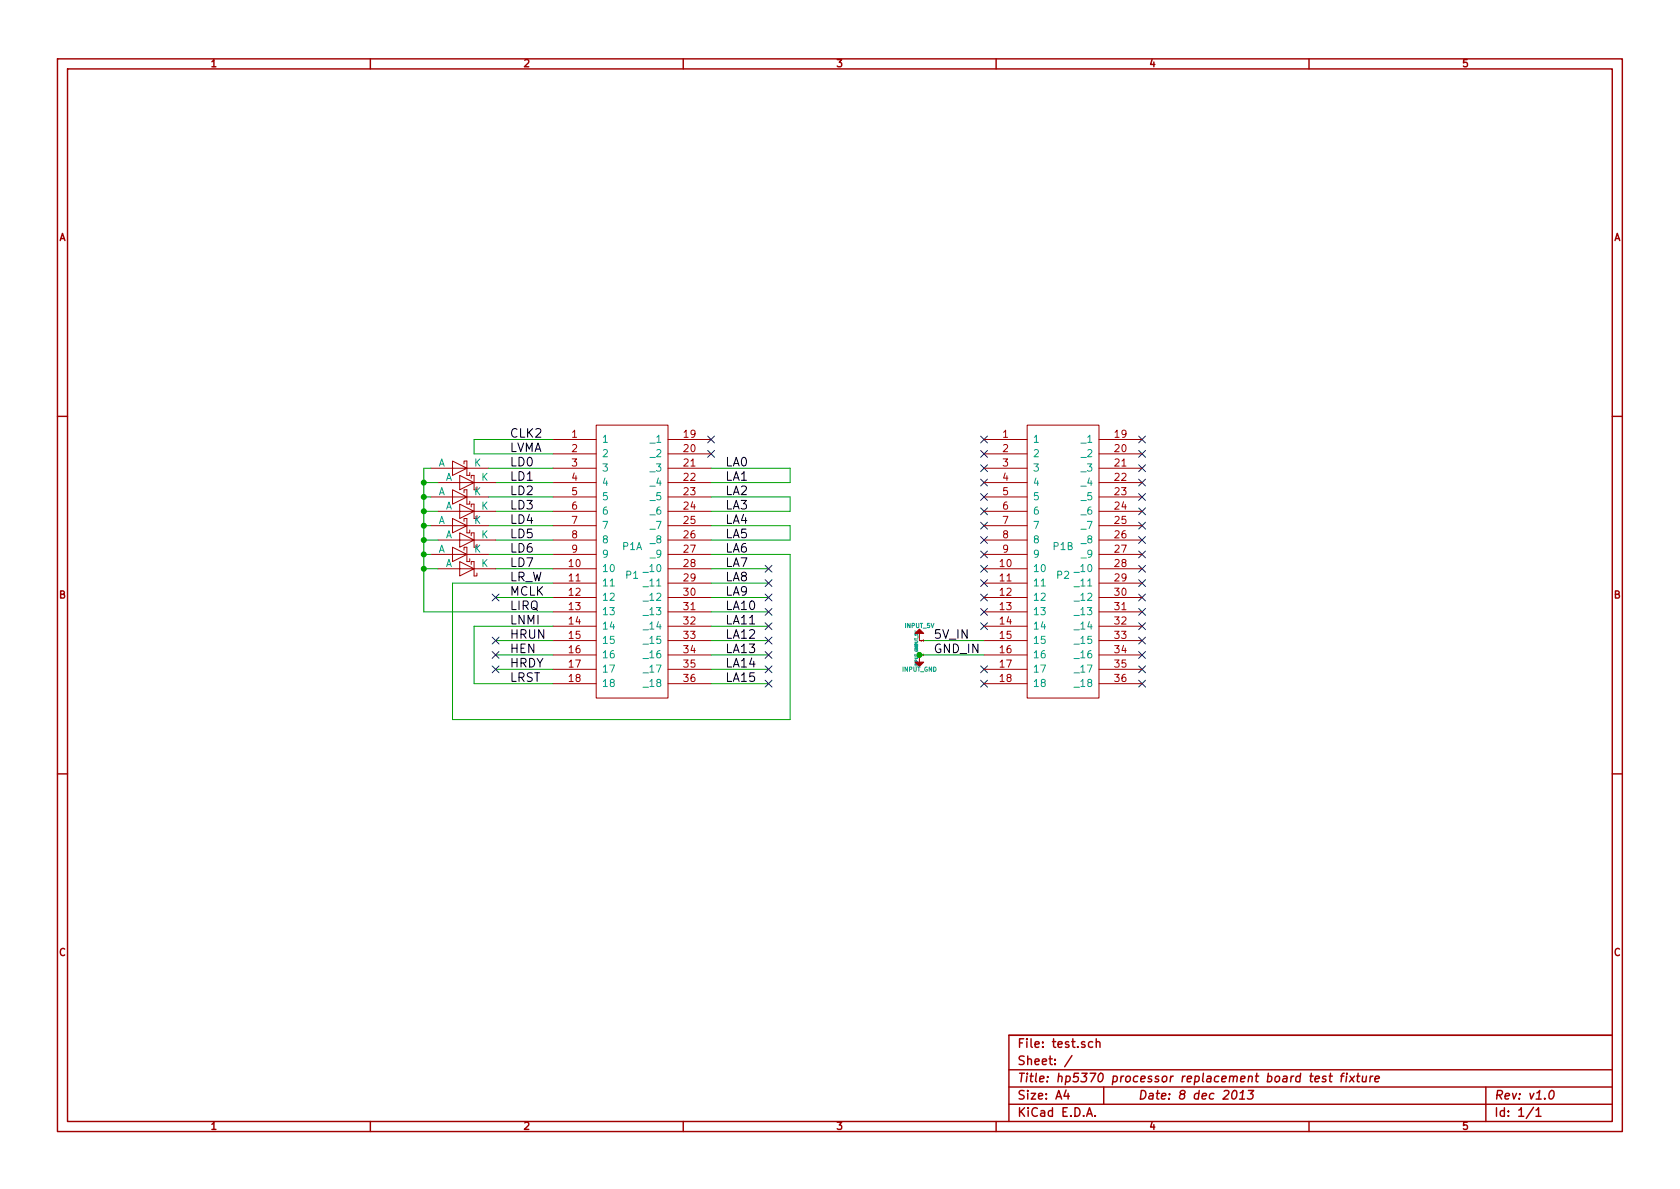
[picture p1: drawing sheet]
EESchema Schematic File Version 2  date Monday, December 09, 2013 08:48:54 AM
LIBS:5370
EELAYER 27 0
EELAYER END
$Descr A4 11693 8268
encoding utf-8
Sheet 1 1
Title "hp5370 processor replacement board test fixture"
Date "8 dec 2013"
Rev "v1.0"
Comp ""
Comment1 ""
Comment2 ""
Comment3 ""
Comment4 ""
$EndDescr
NoConn ~ 7950 3750
NoConn ~ 7950 3650
Text Label 6500 4450 0    60   ~ 0
5V_IN
$Comp
L INPUT_GND #INPUT_GND1
U 1 1
P 6400 4550
F 0 "#INPUT_GND1" H 6400 4680 20  0001 C CNN
F 1 "INPUT_GND" H 6400 4650 30  0000 C CNN
F 2 "" H 6400 4550 60  0001 C CNN
F 3 "" H 6400 4550 60  0001 C CNN
	1    6400 4550
	1    0    0    1   
$EndComp
NoConn ~ 7950 3550
NoConn ~ 7950 3450
NoConn ~ 7950 3350
NoConn ~ 7950 3250
NoConn ~ 7950 3150
NoConn ~ 7950 3050
NoConn ~ 7950 3850
NoConn ~ 6850 4750
NoConn ~ 6850 4650
NoConn ~ 7950 4750
NoConn ~ 7950 4650
NoConn ~ 7950 4350
NoConn ~ 7950 4250
NoConn ~ 7950 4150
NoConn ~ 7950 4050
NoConn ~ 7950 3950
NoConn ~ 6850 4350
NoConn ~ 6850 4250
NoConn ~ 6850 4150
NoConn ~ 6850 4050
NoConn ~ 6850 3950
NoConn ~ 6850 3850
NoConn ~ 6850 3750
NoConn ~ 6850 3650
NoConn ~ 6850 3550
NoConn ~ 6850 3450
NoConn ~ 6850 3350
NoConn ~ 6850 3250
NoConn ~ 6850 3150
NoConn ~ 6850 3050
Text Label 3550 3050 0    60   ~ 0
CLK2
Text Label 3550 3150 0    60   ~ 0
LVMA
Text Label 3550 4750 0    60   ~ 0
LRST
Text Label 3550 4650 0    60   ~ 0
HRDY
Text Label 3550 4550 0    60   ~ 0
HEN
Text Label 3550 4450 0    60   ~ 0
HRUN
Text Label 3550 4350 0    60   ~ 0
LNMI
Text Label 3550 4250 0    60   ~ 0
LIRQ
Text Label 3550 4150 0    60   ~ 0
MCLK
Text Label 3550 4050 0    60   ~ 0
LR_W
Text Label 3550 3950 0    60   ~ 0
LD7
Text Label 3550 3850 0    60   ~ 0
LD6
Text Label 3550 3750 0    60   ~ 0
LD5
Text Label 3550 3650 0    60   ~ 0
LD4
Text Label 3550 3550 0    60   ~ 0
LD3
Text Label 3550 3450 0    60   ~ 0
LD2
Text Label 3550 3350 0    60   ~ 0
LD1
Text Label 3550 3250 0    60   ~ 0
LD0
NoConn ~ 4950 3150
Text Label 5050 4750 0    60   ~ 0
LA15
Text Label 5050 4650 0    60   ~ 0
LA14
Text Label 5050 4550 0    60   ~ 0
LA13
Text Label 5050 4450 0    60   ~ 0
LA12
Text Label 5050 4350 0    60   ~ 0
LA11
Text Label 5050 4250 0    60   ~ 0
LA10
Text Label 5050 4150 0    60   ~ 0
LA9
Text Label 5050 4050 0    60   ~ 0
LA8
Text Label 5050 3950 0    60   ~ 0
LA7
Text Label 5050 3850 0    60   ~ 0
LA6
Text Label 5050 3750 0    60   ~ 0
LA5
Text Label 5050 3650 0    60   ~ 0
LA4
Text Label 5050 3550 0    60   ~ 0
LA3
Text Label 5050 3450 0    60   ~ 0
LA2
Text Label 5050 3350 0    60   ~ 0
LA1
Text Label 5050 3250 0    60   ~ 0
LA0
$Comp
L 18X2 P2
U 1 1
P 7400 3900
F 0 "P2" H 7400 3800 50  0000 C CNN
F 1 "P1B" H 7400 4000 50  0000 C CNN
F 2 "5370-CARD-EDGE-18" H 7400 3900 60  0001 C CNN
F 3 "" H 7400 3900 60  0001 C CNN
	1    7400 3900
	1    0    0    -1  
$EndComp
$Comp
L 18X2 P1
U 1 1
P 4400 3900
F 0 "P1" H 4400 3800 50  0000 C CNN
F 1 "P1A" H 4400 4000 50  0000 C CNN
F 2 "5370-CARD-EDGE-18" H 4400 3900 60  0001 C CNN
F 3 "" H 4400 3900 60  0001 C CNN
	1    4400 3900
	1    0    0    -1  
$EndComp
$Comp
L DIODE_SCHOTTKY D1
U 1 1
P 3200 3250
F 0 "D1" H 3200 3350 60  0001 C CNB
F 1 "DIODE_SCHOTTKY" H 3200 3150 60  0001 C CNN
F 2 "5370-SOD-323" H 3200 3075 30  0001 C CNN
F 3 "" H 3200 3250 60  0000 C CNN
	1    3200 3250
	1    0    0    -1  
$EndComp
Wire Wire Line
	6850 4450 6400 4450
Connection ~ 6400 4550
Wire Wire Line
	6400 4550 6850 4550
Wire Wire Line
	3300 4750 3850 4750
Wire Wire Line
	3850 4650 3450 4650
Wire Wire Line
	3850 4550 3450 4550
Wire Wire Line
	3850 4450 3450 4450
Wire Wire Line
	3300 4350 3850 4350
Wire Wire Line
	2950 4250 3850 4250
Wire Wire Line
	3450 4150 3850 4150
Wire Wire Line
	3150 4050 3850 4050
Wire Wire Line
	3850 3950 3450 3950
Wire Wire Line
	3850 3850 3400 3850
Wire Wire Line
	3850 3750 3450 3750
Wire Wire Line
	3850 3650 3400 3650
Wire Wire Line
	3850 3550 3450 3550
Wire Wire Line
	3850 3450 3400 3450
Wire Wire Line
	3850 3350 3450 3350
Wire Wire Line
	3850 3250 3400 3250
Wire Wire Line
	3300 3150 3850 3150
Wire Wire Line
	3300 3050 3850 3050
Wire Wire Line
	4950 3850 5500 3850
Wire Wire Line
	4950 3750 5500 3750
Wire Wire Line
	4950 3650 5500 3650
Wire Wire Line
	4950 3550 5500 3550
Wire Wire Line
	4950 3450 5500 3450
Wire Wire Line
	4950 3350 5500 3350
Wire Wire Line
	4950 3250 5500 3250
NoConn ~ 3450 4650
NoConn ~ 3450 4450
NoConn ~ 3450 4150
$Comp
L DIODE_SCHOTTKY D5
U 1 1
P 3250 3350
F 0 "D5" H 3250 3450 60  0001 C CNB
F 1 "DIODE_SCHOTTKY" H 3250 3250 60  0001 C CNN
F 2 "5370-SOD-323" H 3250 3175 30  0001 C CNN
F 3 "" H 3250 3350 60  0000 C CNN
	1    3250 3350
	1    0    0    -1  
$EndComp
$Comp
L DIODE_SCHOTTKY D2
U 1 1
P 3200 3450
F 0 "D2" H 3200 3550 60  0001 C CNB
F 1 "DIODE_SCHOTTKY" H 3200 3350 60  0001 C CNN
F 2 "5370-SOD-323" H 3200 3275 30  0001 C CNN
F 3 "" H 3200 3450 60  0000 C CNN
	1    3200 3450
	1    0    0    -1  
$EndComp
$Comp
L DIODE_SCHOTTKY D6
U 1 1
P 3250 3550
F 0 "D6" H 3250 3650 60  0001 C CNB
F 1 "DIODE_SCHOTTKY" H 3250 3450 60  0001 C CNN
F 2 "5370-SOD-323" H 3250 3375 30  0001 C CNN
F 3 "" H 3250 3550 60  0000 C CNN
	1    3250 3550
	1    0    0    -1  
$EndComp
$Comp
L DIODE_SCHOTTKY D3
U 1 1
P 3200 3650
F 0 "D3" H 3200 3750 60  0001 C CNB
F 1 "DIODE_SCHOTTKY" H 3200 3550 60  0001 C CNN
F 2 "5370-SOD-323" H 3200 3475 30  0001 C CNN
F 3 "" H 3200 3650 60  0000 C CNN
	1    3200 3650
	1    0    0    -1  
$EndComp
$Comp
L DIODE_SCHOTTKY D7
U 1 1
P 3250 3750
F 0 "D7" H 3250 3850 60  0001 C CNB
F 1 "DIODE_SCHOTTKY" H 3250 3650 60  0001 C CNN
F 2 "5370-SOD-323" H 3250 3575 30  0001 C CNN
F 3 "" H 3250 3750 60  0000 C CNN
	1    3250 3750
	1    0    0    -1  
$EndComp
$Comp
L DIODE_SCHOTTKY D4
U 1 1
P 3200 3850
F 0 "D4" H 3200 3950 60  0001 C CNB
F 1 "DIODE_SCHOTTKY" H 3200 3750 60  0001 C CNN
F 2 "5370-SOD-323" H 3200 3675 30  0001 C CNN
F 3 "" H 3200 3850 60  0000 C CNN
	1    3200 3850
	1    0    0    -1  
$EndComp
$Comp
L DIODE_SCHOTTKY D8
U 1 1
P 3250 3950
F 0 "D8" H 3250 4050 60  0001 C CNB
F 1 "DIODE_SCHOTTKY" H 3250 3850 60  0001 C CNN
F 2 "5370-SOD-323" H 3250 3775 30  0001 C CNN
F 3 "" H 3250 3950 60  0000 C CNN
	1    3250 3950
	1    0    0    -1  
$EndComp
Wire Wire Line
	4950 4050 5350 4050
Wire Wire Line
	5350 4150 4950 4150
Wire Wire Line
	5350 4250 4950 4250
Wire Wire Line
	5350 4350 4950 4350
Wire Wire Line
	5350 4450 4950 4450
Wire Wire Line
	5350 4550 4950 4550
Wire Wire Line
	5350 4650 4950 4650
Wire Wire Line
	5350 4750 4950 4750
Wire Wire Line
	4950 3950 5350 3950
NoConn ~ 3450 4550
NoConn ~ 5350 3950
NoConn ~ 5350 4050
NoConn ~ 5350 4150
NoConn ~ 5350 4250
NoConn ~ 5350 4350
NoConn ~ 5350 4450
NoConn ~ 5350 4550
NoConn ~ 5350 4650
NoConn ~ 5350 4750
NoConn ~ 4950 3050
Wire Wire Line
	3300 3050 3300 3150
Wire Wire Line
	3000 3250 2950 3250
Wire Wire Line
	2950 3250 2950 4250
Wire Wire Line
	3050 3350 2950 3350
Connection ~ 2950 3350
Wire Wire Line
	3000 3450 2950 3450
Connection ~ 2950 3450
Wire Wire Line
	3050 3550 2950 3550
Connection ~ 2950 3550
Wire Wire Line
	3000 3650 2950 3650
Connection ~ 2950 3650
Wire Wire Line
	3050 3750 2950 3750
Connection ~ 2950 3750
Wire Wire Line
	3000 3850 2950 3850
Connection ~ 2950 3850
Wire Wire Line
	3050 3950 2950 3950
Connection ~ 2950 3950
Wire Wire Line
	3300 4350 3300 4750
Wire Wire Line
	3150 4050 3150 5000
Wire Wire Line
	3150 5000 5500 5000
Wire Wire Line
	5500 5000 5500 3850
Wire Wire Line
	5500 3250 5500 3350
Wire Wire Line
	5500 3450 5500 3550
Wire Wire Line
	5500 3650 5500 3750
NoConn ~ 7950 4450
NoConn ~ 7950 4550
$Comp
L INPUT_5V #INPUT_5V1
U 1 1
P 6400 4450
F 0 "#INPUT_5V1" H 6400 4580 20  0001 C CNN
F 1 "INPUT_5V" H 6400 4550 30  0000 C CNN
F 2 "~" H 6400 4450 60  0001 C CNN
F 3 "~" H 6400 4450 60  0001 C CNN
	1    6400 4450
	1    0    0    -1  
$EndComp
Text Label 6500 4550 0    60   ~ 0
GND_IN
$EndSCHEMATC
